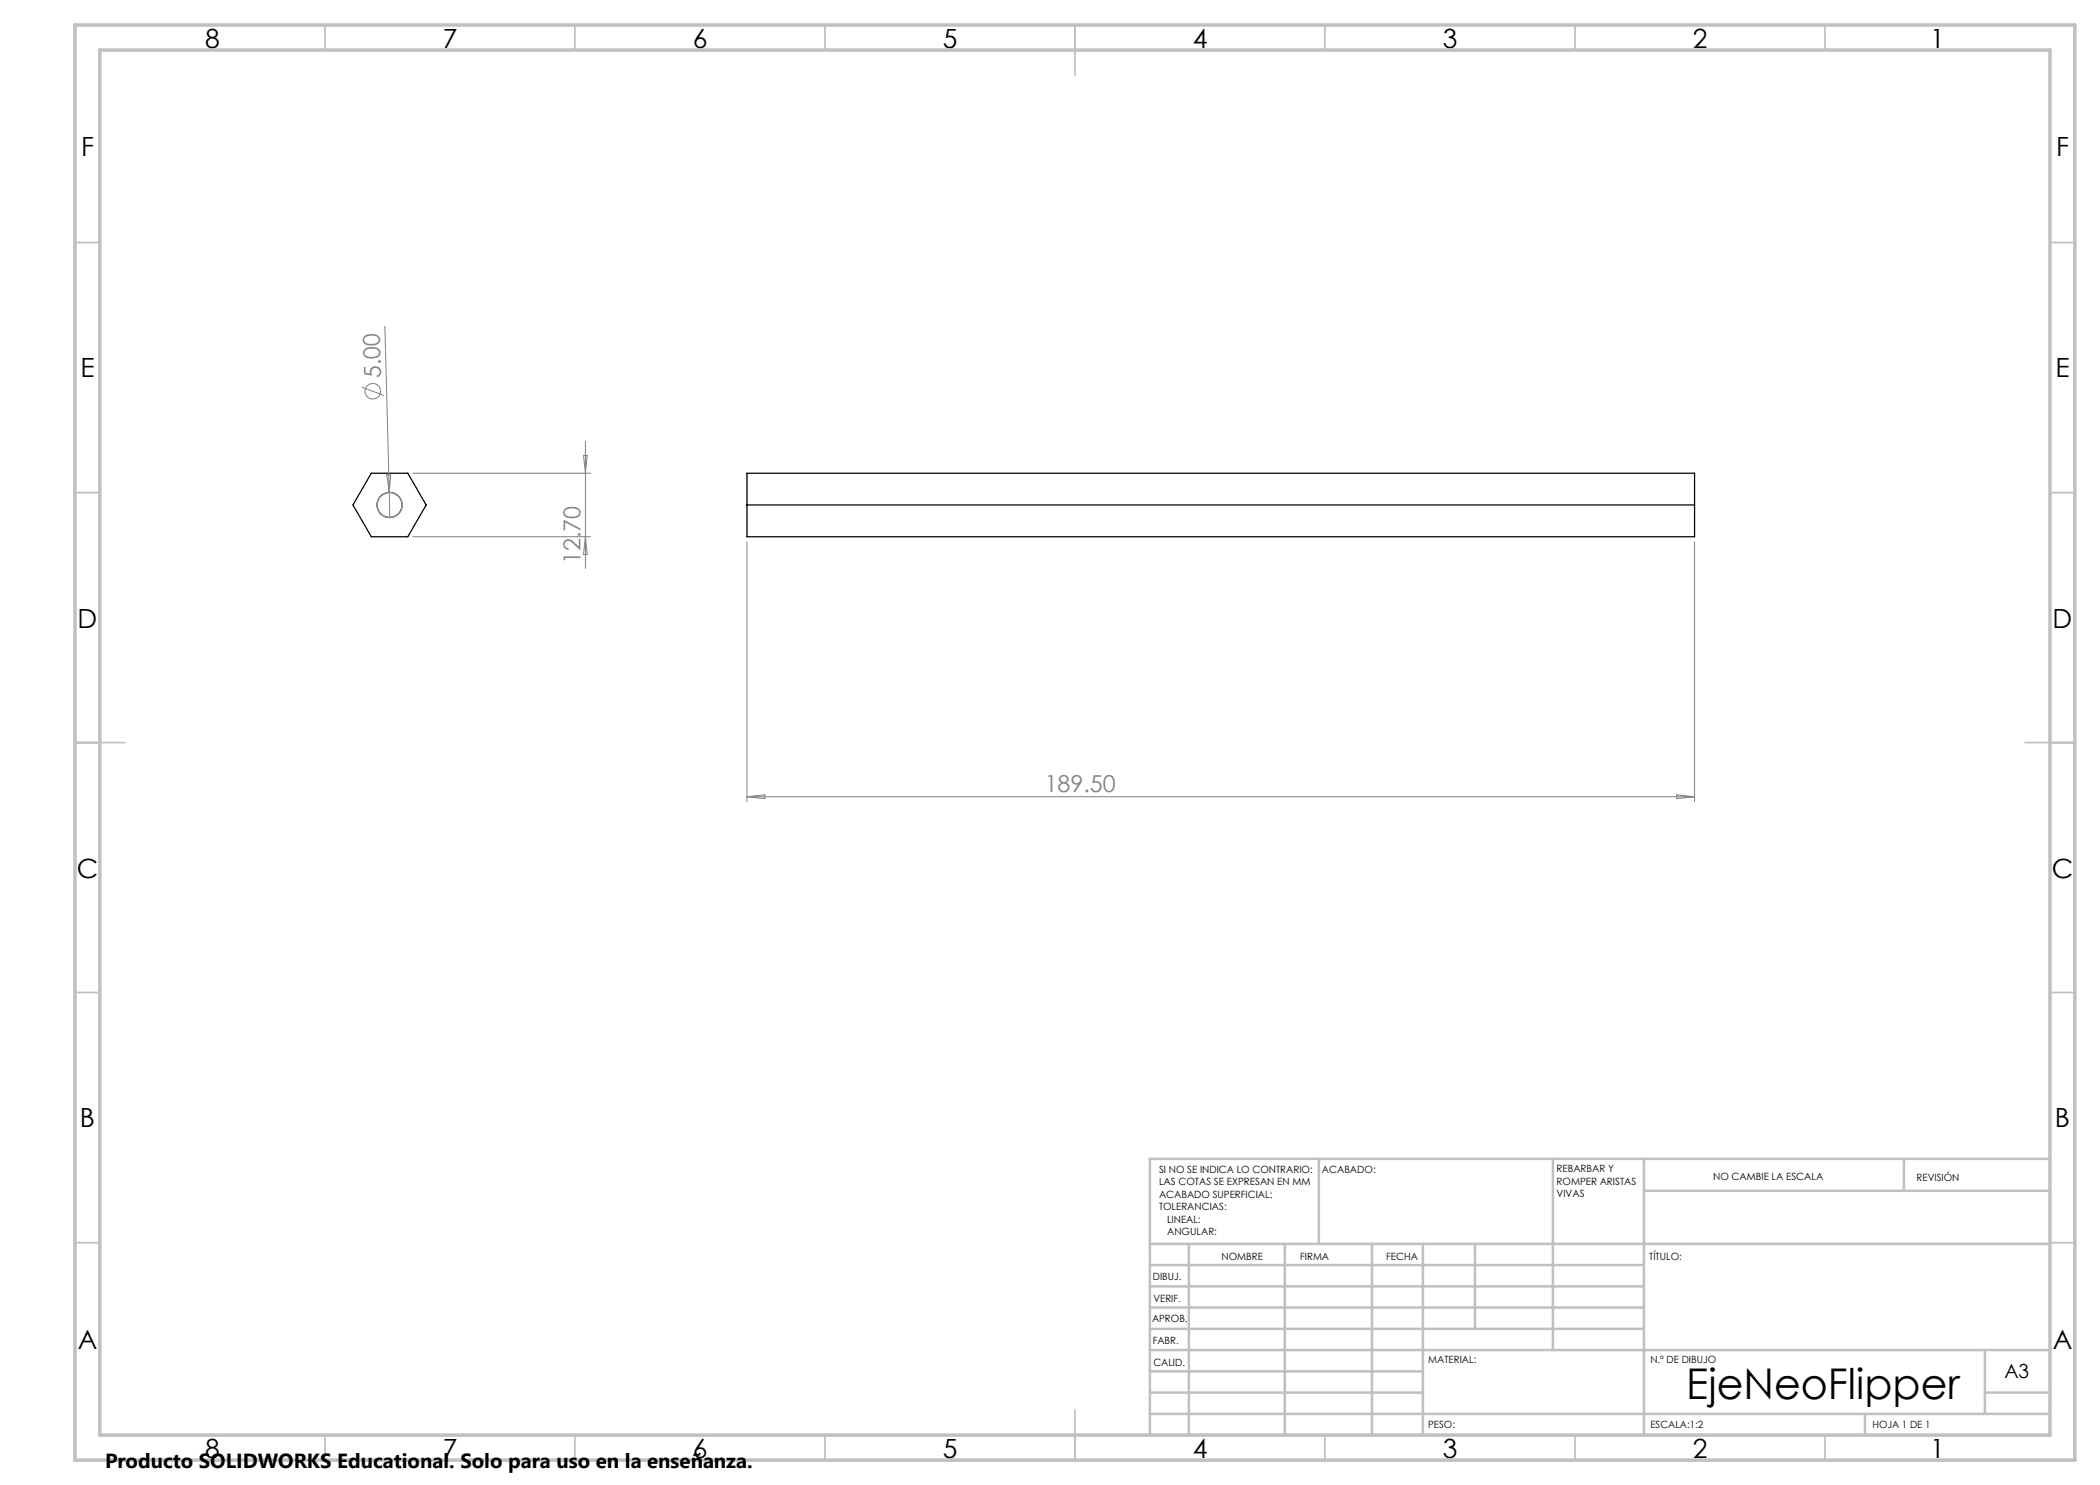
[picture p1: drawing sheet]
<svg xmlns="http://www.w3.org/2000/svg" width="420mm" height="297mm" viewBox="0 0 420 297" stroke-linecap="round" stroke-linejoin="round" font-family="sans-serif">
<path d="M74.3 94.6h7.3l3.6 6.4-3.6 6.3h-7.3l-3.7-6.3zM149.4 94.6h189.5v12.7h-189.5zM149.4 101h189.5" fill="none" stroke="#000" stroke-width=".25"/>
<g fill="none" stroke="#808080" stroke-width=".2">
<path d="M72.3 77.4l4.5 1.7M77 65.3l.9 33.2M77.4 95l.7-.1-.2 3.6zM77.9 98.5l.1 5M82.6 94.6h35.5M116.7 91.1h.7l-.3 3.5zM117.1 88.3v25.4M82.6 107.3h35.5M117.1 107.3l.3 3.6h-.7zM149.4 108.3v52M338.9 108.3v52M149.4 159.3h189.5"/>
<path d="M149.4 159.3l3.6-.3v.7zM335.4 159l3.5 .3-3.5 .4z"/>
<circle cx="74.5" cy="78.2" r="1.55"/>
</g>
<circle cx="77.9" cy="101" r="2.5" fill="none" stroke="#808080" stroke-width=".25"/>
<g fill="none" stroke="#c0c0c0" stroke-width=".35">
<path d="M65 5v5M115 5v5M165 5v5M215 5v10M265 5v5M315 5v5M365 5v5M15 48.5h5M410 48.5h5M15 98.5h5M410 98.5h5M15 148.5h10"/>
<path d="M405 148.5h10M15 198.5h5M410 198.5h5M15 248.5h5M410 248.5h5M65 287v5M115 287v5M165 287v5M215 282v10M265 287v5M315 287v5M365 287v5"/>
</g>
<g fill="none" stroke="#c0c0c0" stroke-width=".5">
<path d="M263.8 231.8v17M310.6 231.8v38.2M328.8 231.8v55.2M328.8 238.2h81.2M380.8 231.8v6.4M410 231.8h-180v55.2M230 248.8h180M230 257.3h98.8M230 253h98.8M237.8 248.8v38.2M257 248.8v38.2M274.4 248.8v38.2"/>
<path d="M284.6 248.8v38.2M295 248.8v17M230 265.8h98.8M230 261.5h98.8M230 278.5h54.6M230 274.3h54.6M230 270h180M397 278.5h13M397 270v12.8M230 282.8h180M373 282.8v4.2"/>
</g>
<path d="M15 5h400v287h-400zM20 10h390v277h-390z" fill="none" stroke="#c0c0c0" stroke-width=".7"/>
<text font-size="8.5" x="337.2" y="279.7">EjeNeoFlipper</text>
<g font-size="5.3">
<text x="41" y="9.5">8</text>
<text x="88.5" y="9.5">7</text>
<text x="138.5" y="9.5">6</text>
<text x="188.5" y="9.5">5</text>
<text x="238.5" y="9.5">4</text>
<text x="288.5" y="9.5">3</text>
<text x="338.5" y="9.5">2</text>
<text x="386" y="9.5">1</text>
<text x="16.2" y="31.2">F</text>
<text x="411.2" y="31.2">F</text>
<text x="16.1" y="75.5">E</text>
<text x="411.1" y="75.5">E</text>
<text x="15.5" y="125.5">D</text>
<text x="410.5" y="125.5">D</text>
<text x="15.4" y="175.5">C</text>
<text x="410.4" y="175.5">C</text>
<text x="16" y="225.5">B</text>
<text x="411" y="225.5">B</text>
<text x="15.5" y="269.7">A</text>
<text x="410.5" y="269.7">A</text>
<text x="41" y="291.5">8</text>
<text x="88.5" y="291.5">7</text>
<text x="138.5" y="291.5">6</text>
<text x="188.5" y="291.5">5</text>
<text x="238.5" y="291.5">4</text>
<text x="288.5" y="291.5">3</text>
<text x="338.5" y="291.5">2</text>
<text x="386" y="291.5">1</text>
</g>
<g font-size="4.7" fill="#808080">
<text x="76.2" y="75.6" transform="rotate(-91 76.2 75.6)">5.00</text>
<text x="116.1" y="112.8" transform="rotate(-90 116.1 112.8)">12.70</text>
<text x="208.9" y="158.3">189.50</text>
</g>
<text font-size="4.1" x="21" y="293.7">Producto SOLIDWORKS Educational. Solo para uso en la enseñanza.</text>
<text font-size="3.9" x="400.9" y="275.5">A3</text>
<g font-size="2">
<text x="231.8" y="234.6">SI NO SE INDICA LO CONTRARIO:</text>
<text x="231.8" y="237.1">LAS COTAS SE EXPRESAN EN MM</text>
<text x="231.8" y="239.6">ACABADO SUPERFICIAL:</text>
<text x="264.4" y="234.6">ACABADO:</text>
<text x="311.3" y="234.5">REBARBAR Y</text>
<text x="311.3" y="237">ROMPER ARISTAS</text>
<text x="311.3" y="239.5">VIVAS</text>
<text x="342.6" y="236">NO CAMBIE LA ESCALA</text>
<text x="383.3" y="236.2">REVISIÓN</text>
<text x="231.8" y="242.1">TOLERANCIAS:</text>
<text x="233.4" y="244.6">LINEAL:</text>
<text x="233.4" y="247.1">ANGULAR:</text>
<text x="244.3" y="252">NOMBRE</text>
<text x="260" y="251.9">FIRMA</text>
<text x="277.2" y="251.9">FECHA</text>
<text x="329.9" y="251.9">TÍTULO:</text>
<text x="230.6" y="256.1">DIBUJ.</text>
<text x="230.7" y="260.3">VERIF.</text>
<text x="230.4" y="264.4">APROB.</text>
<text x="230.5" y="268.8">FABR.</text>
<text x="230.7" y="273.1">CALID.</text>
<text x="285.6" y="272.5">MATERIAL:</text>
<text x="330.1" y="272.5">N.º DE DIBUJO</text>
<text x="285.6" y="285.5">PESO:</text>
<text x="330.1" y="285.6">ESCALA:1:2</text>
<text x="374.5" y="285.6">HOJA 1 DE 1</text>
</g>
</svg>
